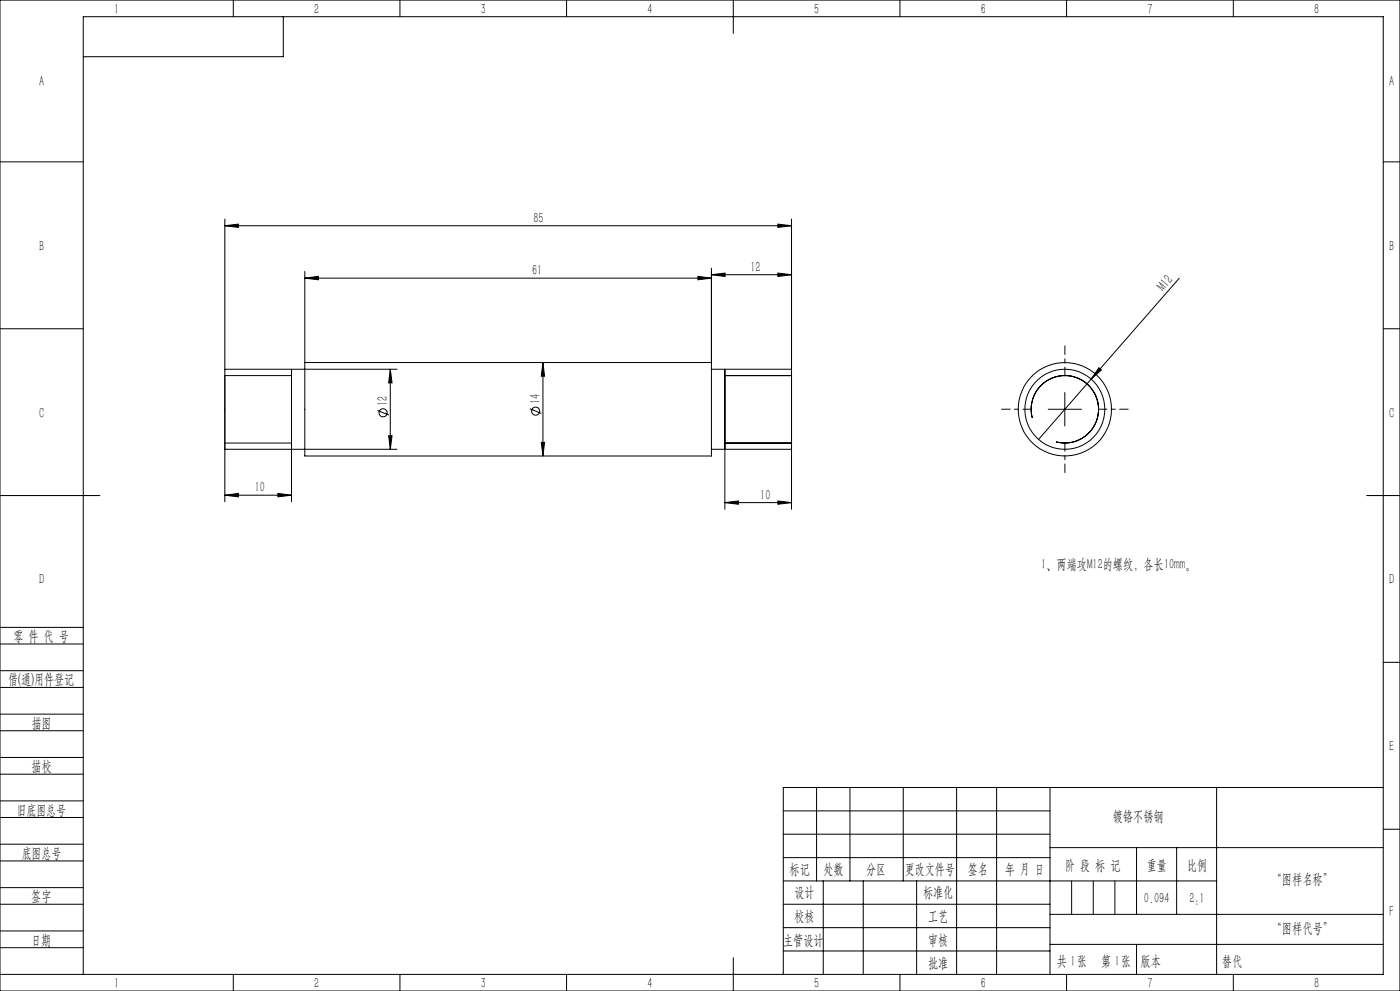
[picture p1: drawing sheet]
<svg xmlns="http://www.w3.org/2000/svg" width="420mm" height="297mm" viewBox="0 0 420 297" stroke-linecap="round" stroke-linejoin="round" font-family="sans-serif">
<g fill="none" stroke="#000" stroke-width=".3">
<path d="M0 0h420v297h-420zM70 0v5M85 5v12h-60M120 0v5M170 0v5M220 0v10M270 0v5M320 0v5M370 0v5M0 48.5h25M415 48.5h5M67.5 67.7l4-.5v1z"/>
<path d="M67.5 65.6v45.1M67.5 67.7h170M233.4 67.2l4.1 .5-4.1 .5zM237.5 65.6v45.1M0 98.5h25M91.4 83.4l4.1-.6v1.1zM91.4 81.3v27.4M91.4 83.4h122M209.4 82.8l4 .6-4 .5zM213.4 82.3l4.1-.5v1.1zM213.4 80.4v28.3M213.4 82.3h24.1"/>
<path d="M233.4 81.8l4.1 .5-4.1 .6zM353.8 83.4l-42.2 48.3M415 98.5h5M67.5 110.7v24h51.6M87.5 110.7v39.7M87.5 112.6h-20v37.8M91.4 108.7v28h122v-28M91.4 108.7h122M117.1 110.7l.5 4.1h-1zM117.1 110.7v24M119.1 110.7h-51.6M162.9 108.7l.5 4h-1z"/>
<path d="M162.9 108.7v28M213.4 110.7h24.1M217.5 110.7v41.9M217.5 112.6h20v40M237.5 110.7v24h-24.1M319.4 117.6v10.1M329.7 110.2l.7 .7-3.1 2.7zM67.5 132.8h20M113.2 123l3.5 1.4M116.6 130.6h1l-.5 4.1zM159 122.5l3.4 1.4M162.4 132.6h1l-.5 4.1z"/>
<path d="M217.5 132.8h20M309.7 125.3a10.1 10.1 0 0 1 8.9-12.7 10.1 10.1 0 0 1 10.9 11 10.1 10.1 0 0 1-12.7 8.8M314.5 122.7h9.9M0 148.5h30M67.5 148.4l4-.5v1zM67.5 148.4h20M83.4 147.9l4.1 .5-4.1 .5zM217.5 150.6l4-.5v1zM217.5 150.6h20M233.4 150.1l4.1 .5-4.1 .5zM410 148.5h10M0 193h25"/>
<path d="M0 188h25M415 198.5h5M0 206h25M0 201h25M0 219h25M0 214h25M0 232h25M0 227h25M245 236v28M255 236v28M271 236v28M287 236v56"/>
<path d="M299 236v56M315 236v56M365 236v56M415 236h-180v56M0 245h25M0 240h25M0 258h25M0 253h25M235 243h80M235 250h80M235 257h80M315 254h100"/>
<path d="M341 254v20M353 254v20M415 248.5h5M0 271h25M0 266h25M0 279h25M235 271h80M235 264h130M235 278h80M247 264v28M259 264v28M275 264v28"/>
<path d="M315 274h100M0 284h25M0 292h415v-287h-390v287M70 292v5M120 292v5M170 292v5M220 287v10M235 285h80M270 292v5M315 283h100M320 292v5M370 292v5"/>
<circle cx="114.9" cy="123.7" r="1.21"/>
<circle cx="160.7" cy="123.2" r="1.22"/>
<circle cx="319.4" cy="122.7" r="14"/>
<circle cx="319.5" cy="122.7" r="12"/>
</g>
<path d="M321.5 264v10M328 264v10M334.5 264v10M341 283v9" fill="none" stroke="#0a0605" stroke-width=".3"/>
<path d="M319.5 112.6v-9M309.5 122.6h-9M319.5 132.6v9M329.5 122.6h9" fill="none" stroke="#000" stroke-width=".3" stroke-dasharray="30.5 1.3 1.3 1.3" stroke-dashoffset="27.9"/>
<g fill="#000">
<path d="M329.7 110.2l.7 .7-3.1 2.7z"/>
<path d="M67.5 67.7l4-.5v1zM233.4 67.2l4.1 .5-4.1 .5zM67.5 148.4l4-.5v1zM83.4 147.9l4.1 .5-4.1 .5z"/>
<path d="M209.4 82.8l4 .6-4 .5zM91.4 83.4l4.1-.6v1.1zM233.4 150.1l4.1 .5-4.1 .5zM217.5 150.6l4-.5v1zM233.4 81.8l4.1 .5-4.1 .6zM213.4 82.3l4.1-.5v1.1z"/>
<path d="M162.9 108.7l.5 4h-1zM162.4 132.6h1l-.5 4.1zM117.1 110.7l.5 4.1h-1zM116.6 130.6h1l-.5 4.1z"/>
</g>
<g font-size="4.4">
<text x="34.2" y="4.2">1</text>
<text x="94.2" y="4.2">2</text>
<text x="144.2" y="4.2">3</text>
<text x="194.2" y="4.2">4</text>
<text x="244.2" y="4.2">5</text>
<text x="294.2" y="4.2">6</text>
<text x="344.2" y="4.2">7</text>
<text x="394.2" y="4.2">8</text>
<text x="11.7" y="25.9">A</text>
<text x="416.7" y="25.9">A</text>
<text x="160" y="66.8">85</text>
<text x="11.7" y="75.1">B</text>
<text x="416.7" y="75.1">B</text>
<text x="159.6" y="82.5">61</text>
<text x="225.2" y="81.5">12</text>
<text x="349" y="87.5" transform="rotate(-49 349 87.5)">M12</text>
<text x="11.7" y="125.1">C</text>
<text x="116.2" y="121.7" transform="rotate(-90 116.2 121.7)">12</text>
<text x="162" y="121.2" transform="rotate(-90 162 121.2)">14</text>
<text x="416.7" y="125.1">C</text>
<text x="76.4" y="147.5">10</text>
<text x="228.1" y="149.7">10</text>
<text x="312.4" y="170.6">1、两端攻M12的螺纹，各长10mm。</text>
<text x="11.7" y="175.1">D</text>
<text x="416.7" y="175.1">D</text>
<text x="4" y="192">零 件 代 号</text>
<text x="2.5" y="205.1">借(通)用件登记</text>
<text x="9.5" y="218.1">描图</text>
<text x="416.7" y="225.1">E</text>
<text x="9.5" y="231.1">描校</text>
<text x="5" y="244.2">旧底图总号</text>
<text x="333.8" y="246.2">镀铬不锈钢</text>
<text x="6.5" y="257.2">底图总号</text>
<text x="236.9" y="261.9">标记</text>
<text x="247.1" y="261.9">处数</text>
<text x="259.9" y="261.9">分区</text>
<text x="271.5" y="261.9">更改文件号</text>
<text x="290.4" y="261.9">签名</text>
<text x="301.5" y="261.9">年 月 日</text>
<text x="319.5" y="260.6">阶 段 标 记</text>
<text x="344" y="260.6">重量</text>
<text x="356.1" y="260.6">比例</text>
<text x="238.3" y="268.9">设计</text>
<text x="276.9" y="268.9">标准化</text>
<text x="381.5" y="264.8">“图样名称”</text>
<text x="9.4" y="270.1">签字</text>
<text x="343.2" y="270.7">0.094</text>
<text x="356.8" y="270.7">2:1</text>
<text x="416.8" y="274.4">F</text>
<text x="238.3" y="276.1">校核</text>
<text x="278.4" y="276">工艺</text>
<text x="381.5" y="279.6">“图样代号”</text>
<text x="9.4" y="283.2">日期</text>
<text x="234.9" y="283.3">主管设计</text>
<text x="278.4" y="283.3">审核</text>
<text x="278.4" y="290.2">批准</text>
<text x="317.1" y="289.4">共 张</text>
<text x="321.1" y="289.4">1</text>
<text x="330.3" y="289.4">第 张</text>
<text x="334.5" y="289.4">1</text>
<text x="342.1" y="289.4">版本</text>
<text x="34.2" y="296.2">1</text>
<text x="94.2" y="296.2">2</text>
<text x="144.2" y="296.2">3</text>
<text x="194.2" y="296.2">4</text>
<text x="244.2" y="296.2">5</text>
<text x="294.2" y="296.2">6</text>
<text x="344.2" y="296.2">7</text>
<text x="394.2" y="296.2">8</text>
</g>
<text font-size="4.4" fill="#0a0605" x="366.6" y="289.4">替代</text>
</svg>
